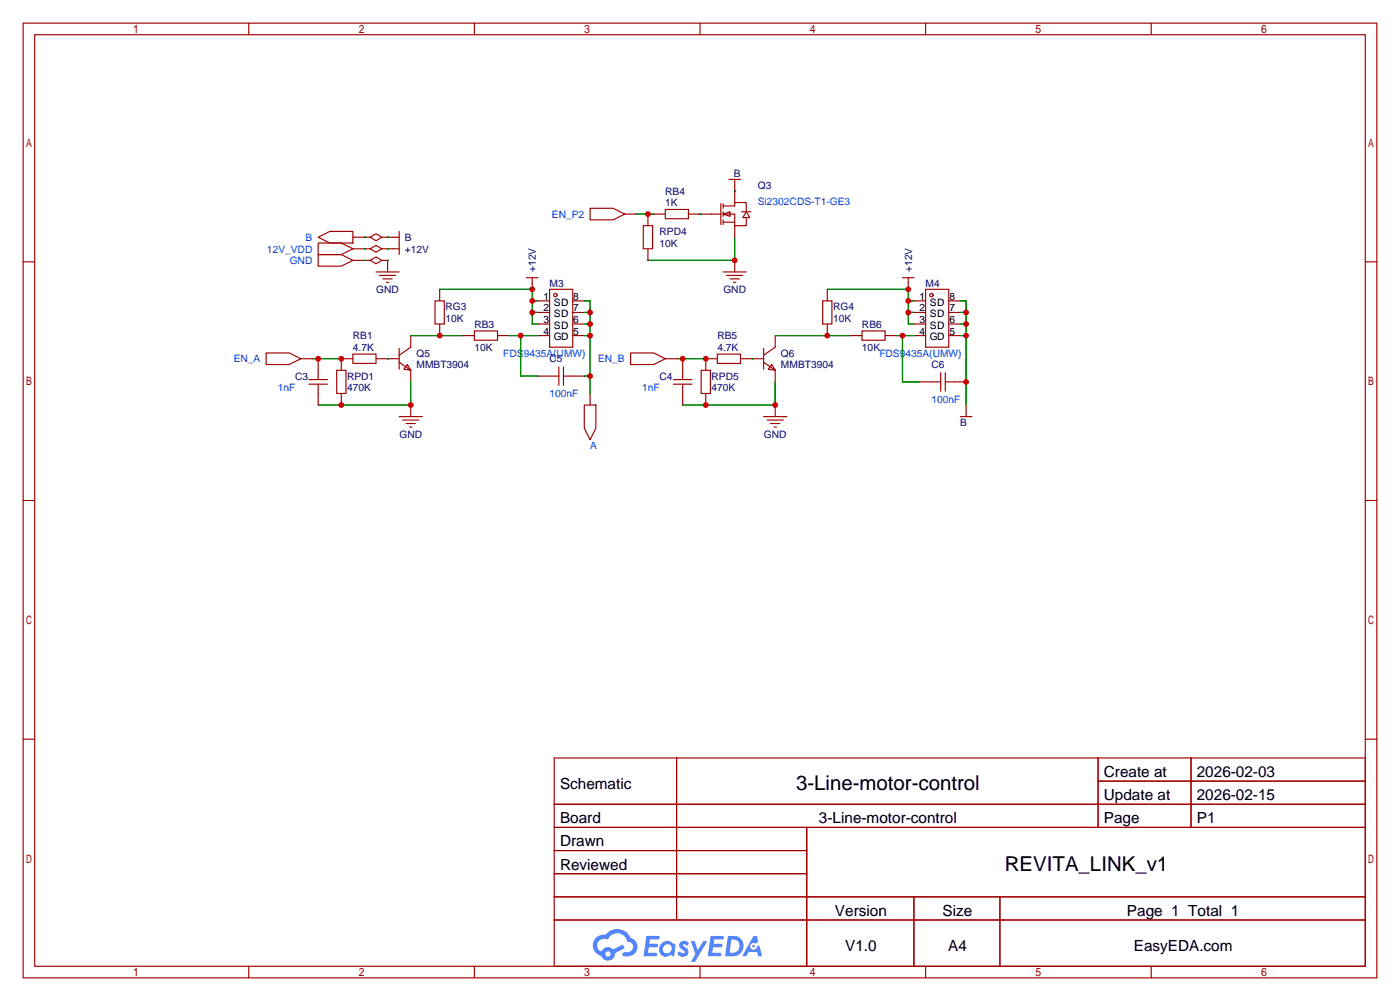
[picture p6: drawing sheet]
<svg xmlns="http://www.w3.org/2000/svg" width="307mm" height="220mm" viewBox="0 0 307 220" stroke-linecap="round" stroke-linejoin="round" font-family="sans-serif">
<g fill="none" stroke="#a10000" stroke-width=".25">
<path d="M5.1 5.1h297.2v209.5h-297.2zM7.6 7.6h292.1v204.5h-292.1zM54.6 5.1v2.5M104.1 5.1v2.5M153.7 5.1v2.5M203.2 5.1v2.5M252.7 5.1v2.5M5.1 57.5h2.5M299.7 57.5h2.6M5.1 109.9h2.5M299.7 109.9h2.6M5.1 162.2h2.5"/>
<path d="M121.7 166.4h178v45.7h-178zM121.7 176.5h178M148.5 166.4v35.5M241.1 166.4v15.2M241.1 171.4h58.6M261.5 166.4v15.2M299.7 162.2h2.6M121.7 181.6h178M121.7 186.7h55.4M121.7 196.8h178M121.7 191.8h55.4M177.1 181.6v30.5"/>
<path d="M200.6 196.8v15.3M219.5 196.8v15.3M54.6 212.1v2.5M104.1 212.1v2.5M121.7 201.9h178M153.7 212.1v2.5M203.2 212.1v2.5M252.7 212.1v2.5"/>
</g>
<g fill="#5487ff">
<path d="M149.4 206.8a1.3 1.3 0 0 1 1.8 .3l-.4 .6a.54 .54 0 0 0-.9-.3l.2 .3a1.28 1.28 0 0 1 .7 2 1.53 1.53 0 0 1-2.1-.3l.5-.6 .8 .4a.31 .31 0 0 0 .3-.2 .31 .31 0 0 0-.3-.4 1.12 1.12 0 0 1-.6-1.8z"/>
<path d="M151.7 206.6h.8l.7 2 1.2-2h.9l-2.7 4.5h-.9l1-1.6z"/>
<path d="M141.9 205.4h2.3a.46 .46 0 0 1 .5 .1 .46 .46 0 0 1 .1 .5l-.4 .2h-1.7l-.2 .9h1.7a.4 .4 0 0 1 .3 .5 .4 .4 0 0 1-.4 .3h-1.7l-.1 1.2h1.3a.46 .46 0 0 1 .5 .1 .46 .46 0 0 1 .1 .5l-.3 .2h-2.6z"/>
<path d="M156 205.4h2.3a.47 .47 0 0 1 .5 .1 .47 .47 0 0 1 .1 .5l-.4 .2h-1.7l-.1 .9h1.6a.4 .4 0 0 1 .3 .5 .4 .4 0 0 1-.4 .3h-1.7l-.1 1.2h1.3a.46 .46 0 0 1 .5 .1 .46 .46 0 0 1 .2 .5l-.4 .2h-2.6z"/>
<path d="M165.4 205.4h.7l.4 1.4-.6 .3a.75 .75 0 0 0-1.2 .3 .75 .75 0 0 0 .5 1.1 .75 .75 0 0 0 1-.7l.5-.3 .6 2.4h-.8l-.3-1h-1.8l-.6 1h-.9z"/>
<path d="M159.8 205.4l-.6 4.5h1.4a2.27 2.27 0 0 0 2.6-2.3 2.27 2.27 0 0 0-2.7-2.2zM160.6 206.2a1.5 1.5 0 0 1 1.8 1.5 1.5 1.5 0 0 1-2 1.4h-.2z"/>
<path d="M145.2 207.1a1.6 1.6 0 0 0-.3 2.2 1.6 1.6 0 0 0 2.3 .2l.8 .4 .3-2.5-.2-.2-.4-.1a1.58 1.58 0 0 0-2.5 0zM145.8 207.6a.98 .98 0 0 1 1.6 .4 .98 .98 0 0 1-1 1.3 .94 .94 0 0 1-.9-.7 .94 .94 0 0 1 .3-1z"/>
<path d="M130.9 205.8a2.37 2.37 0 0 0 1.1 4 1.54 1.54 0 0 0 1.8 1 1.54 1.54 0 0 0 1.2-1.6l2.2-1.1-.5-.7-2.1 1a1.57 1.57 0 0 0-2.6 .5 1.5 1.5 0 0 1-.7-2.1 1.5 1.5 0 0 1 2.2-.5 2.23 2.23 0 0 1 2.2-1.5 2.23 2.23 0 0 1 2 1.9 1.16 1.16 0 0 1 1.3 1.1 1.16 1.16 0 0 1-1.1 1.2h-.7a.47 .47 0 0 0-.6 .4 .47 .47 0 0 0 .5 .5 2.17 2.17 0 0 0 2.5-.9 2.17 2.17 0 0 0-.4-2.7l-.8-.4a3.2 3.2 0 0 0-5.4-.8l-1.1 .1zM132.9 209.4a.6 .6 0 0 1 1.2 0 .6 .6 0 0 1-1.2 0z"/>
<circle cx="165.4" cy="207.7" r=".28"/>
</g>
<g fill="none" stroke="#a10000" stroke-width=".25">
<path d="M160 39.4h2.6M161.3 39.4v5M69.8 53.3h5.1l2.6 1.3-2.6 1.3h-5.1zM69.8 55.9h5.1l2.6 1.2-2.6 1.3h-5.1zM69.8 52.1l2.6-1.3h5.1v2.5h-5.1zM77.5 54.6h3.8M77.5 57.1h3.8M77.5 52.1h3.8M81.3 57.1l1.2-.7 1.3 .7-1.3 .8zM81.3 54.6l1.2-.8 1.3 .8-1.3 .8zM81.3 52.1l1.2-.8 1.3 .8-1.3 .7zM82.5 59.7h5.1"/>
<path d="M83.8 54.6h3.8M83.8 57.1h1.3v2.6M83.8 52.1h3.8M87.6 50.8v5.1M129.5 45.7h5.1l2.6 1.3-2.6 1.3h-5.1zM137.2 47h2.5M141.2 49.5h2.1v5.1h-2.1zM142.2 47v2.5M142.2 54.6v2.5M143.5 47h2.5M146 46h5.1v2h-5.1zM151.1 47h7.1"/>
<path d="M158.2 44.7v4.6M158.7 47l1.6-.5v1zM158.7 45.2h2.6v-.8h2.5v2.1M158.7 47h2.6v2.5h2.5v-1.7M158.7 59.7h5.1M158.7 48.8h2.6M158.7 44.7v1M158.7 46.5v1M158.7 48.3v1M161.3 49.5v2.6M161.3 57.1v2.6M162.8 46.5h2"/>
<path d="M163.8 46.5l.8 1.3h-1.5zM58.4 77.5h5.1l2.5 1.2-2.5 1.3h-5.1zM66 78.7h2.6M69.8 78.7v4.6M77.5 77.7h5v2.1h-5zM77.5 78.7h-2.6v2.6M82.5 78.7h5.1M83.3 60.5h3.6M84.1 61.2h2M84.8 62h.5M87.6 79.5l2.6 1.8M87.6 76.5v4.5"/>
<path d="M90.2 73.7v2.5l-2.6 1.8M95.5 66h2v5.1h-2zM96.5 63.5v2.5M96.5 71.1v2.6M101.6 73.7h2.5M104.1 72.6h5.1v2.1h-5.1zM109.2 73.7h2.6M115.6 61h2.5M116.8 61v2.5M118.1 66h2.5M118.1 68.6h2.5M118.1 71.1h2.5"/>
<path d="M118.1 73.7h2.5M120.6 63.5h5.1v12.7h-5.1zM125.7 66h2.6M125.7 68.6h2.6M125.7 71.1h2.6M125.7 73.7h2.6M138.4 77.5h5.1l2.5 1.2-2.5 1.3h-5.1zM146 78.7h2.6M149.9 78.7v4.6M157.5 77.7h5.1v2.1h-5.1zM157.5 78.7h-2.6v2.6M159.5 60.5h3.6"/>
<path d="M160.3 61.2h2M161 62h.5M162.6 78.7h5M167.6 79.5l2.6 1.8M167.6 76.5v4.5M170.2 73.7v2.5l-2.6 1.8M180.6 66h2v5.1h-2zM181.6 63.5v2.5M181.6 71.1v2.6M186.7 73.7h2.5M189.2 72.6h5.1v2.1h-5.1zM194.3 73.7h2.5"/>
<path d="M198.1 61h2.6M199.4 61v2.5M200.7 66h2.5M200.7 68.6h2.5M200.7 71.1h2.5M200.7 73.7h2.5M203.2 63.5h5.1v12.7h-5.1zM208.3 66h2.5M208.3 68.6h2.5M208.3 71.1h2.5M208.3 73.7h2.5M67.8 83.3h4.1"/>
<path d="M67.8 84.3h4.1M69.8 84.3v4.6M73.9 81.3h2v5.1h-2zM74.9 86.4v2.5M87.6 91.4h5.1M88.4 92.2h3.5M89.2 93h2M89.4 80l.8 1.3-1.6-.3zM89.9 93.7h.5M90.2 81.3v2.5M90.2 88.9v2.5M118.1 82.5h4.6"/>
<path d="M122.7 80.5v4.1M123.7 82.5h4.6M123.7 80.5v4.1M128.3 88.9h2.5v5.1l-1.3 2.5-1.2-2.5zM129.5 86.4v2.5M147.8 83.3h4.1M147.8 84.3h4.1M149.9 84.3v4.6M153.9 81.3h2.1v5.1h-2.1zM154.9 86.4v2.5M167.6 91.4h5.1M168.4 92.2h3.6"/>
<path d="M169.2 93h2M169.4 80l.8 1.3-1.5-.3zM169.9 93.7h.5M170.2 81.3v2.5M170.2 88.9v2.5M201.9 83.8h4.6M206.5 81.8v4.1M207.5 83.8h4.6M207.5 81.8v4.1M210.8 91.4h2.6M212.1 88.9v2.5"/>
<circle cx="121.9" cy="64.8" r=".38"/>
<circle cx="204.5" cy="64.8" r=".38"/>
</g>
<g fill="none" stroke="#008700" stroke-width=".25">
<path d="M80 57.1h.1M80 54.6h.1M80 52.1h.1M85.1 57.1h.1M85.1 54.6h.1M85.1 52.1h.1M139.7 47h3.8M153.7 47h.1M161.3 41.9h.1M161.3 52.1v5h-19.1M68.6 78.7h6.3M85.1 78.7h.1"/>
<path d="M90.2 73.7h11.4M96.5 63.5h20.3v7.6h1.3M111.8 73.7h6.3M114.3 73.7v8.8h3.8M116.8 66h1.3M116.8 68.6h1.3M128.3 66h1.2v20.4M128.3 68.6h1.2M128.3 71.1h1.2M128.3 73.7h1.2M148.6 78.7h6.3M165.1 78.7h.1"/>
<path d="M170.2 73.7h16.5M181.6 63.5h17.8v7.6h1.3M196.8 73.7h3.9M198.1 73.7v10.1h3.8M199.4 66h1.3M199.4 68.6h1.3M210.8 66h1.3v22.9M210.8 68.6h1.3M210.8 71.1h1.3M210.8 73.7h1.3M90.2 83.8v5.1h-20.4M128.3 82.5h1.2"/>
<path d="M170.2 83.8v5.1h-20.3"/>
</g>
<g fill="#c00">
<circle cx="161.3" cy="57.1" r=".63"/>
<circle cx="142.2" cy="47" r=".63"/>
<circle cx="69.9" cy="78.7" r=".63"/>
<circle cx="74.9" cy="78.7" r=".63"/>
<circle cx="74.9" cy="88.9" r=".63"/>
<circle cx="90.2" cy="88.9" r=".63"/>
<circle cx="116.8" cy="63.5" r=".63"/>
<circle cx="116.8" cy="66" r=".63"/>
<circle cx="116.8" cy="68.6" r=".63"/>
<circle cx="96.5" cy="73.7" r=".63"/>
<circle cx="129.5" cy="73.7" r=".63"/>
<circle cx="129.5" cy="71.1" r=".63"/>
<circle cx="129.5" cy="68.6" r=".63"/>
<circle cx="129.5" cy="82.5" r=".63"/>
<circle cx="154.9" cy="78.7" r=".63"/>
<circle cx="149.9" cy="78.7" r=".63"/>
<circle cx="170.2" cy="88.9" r=".63"/>
<circle cx="154.9" cy="88.9" r=".63"/>
<circle cx="199.4" cy="63.5" r=".63"/>
<circle cx="199.4" cy="66" r=".63"/>
<circle cx="199.4" cy="68.6" r=".63"/>
<circle cx="181.6" cy="73.7" r=".63"/>
<circle cx="212.1" cy="73.7" r=".63"/>
<circle cx="212.1" cy="71.1" r=".63"/>
<circle cx="212.1" cy="68.6" r=".63"/>
<circle cx="212.1" cy="83.8" r=".63"/>
<circle cx="114.3" cy="73.7" r=".63"/>
<circle cx="198.1" cy="73.7" r=".63"/>
</g>
<g font-size="4.5">
<text x="174.7" y="173.4">3-Line-motor-control</text>
<text x="220.6" y="191.2">REVITA_LINK_v1</text>
</g>
<g font-size="3.4">
<text x="122.9" y="173.1">Schematic</text>
<text x="242.3" y="170.6">Create at</text>
<text x="262.7" y="170.6">2026-02-03</text>
<text x="242.3" y="175.6">Update at</text>
<text x="262.7" y="175.6">2026-02-15</text>
<text x="122.9" y="180.7">Board</text>
<text x="122.9" y="185.8">Drawn</text>
<text x="179.8" y="180.7">3-Line-motor-control</text>
<text x="242.3" y="180.7">Page</text>
<text x="262.7" y="180.7">P1</text>
<text x="122.9" y="190.9">Reviewed</text>
<text x="183.3" y="201">Version</text>
<text x="206.9" y="201">Size</text>
<text x="247.4" y="201">Page 1 Total 1</text>
<text x="185.5" y="208.7">V1.0</text>
<text x="208.1" y="208.7">A4</text>
<text x="248.9" y="208.7">EasyEDA.com</text>
</g>
<g font-size="2.2" fill="#000080">
<text x="161.1" y="38.9">B</text>
<text x="166.4" y="41.5">Q3</text>
<text x="146" y="42.7">RB4</text>
<text x="146" y="45.3">1K</text>
<text x="88.9" y="52.9">B</text>
<text x="144.8" y="51.6">RPD4</text>
<text x="88.9" y="55.4">+12V</text>
<text x="117.7" y="59.7" transform="rotate(-90 117.7 59.7)">+12V</text>
<text x="144.8" y="54.2">10K</text>
<text x="200.2" y="59.7" transform="rotate(-90 200.2 59.7)">+12V</text>
<text x="82.6" y="64.3">GND</text>
<text x="120.6" y="63.1">M3</text>
<text x="158.8" y="64.3">GND</text>
<text x="203.2" y="63.1">M4</text>
<text x="97.8" y="68.1">RG3</text>
<text x="97.8" y="70.7">10K</text>
<text x="104.1" y="71.9">RB3</text>
<text x="182.9" y="68.1">RG4</text>
<text x="182.9" y="70.7">10K</text>
<text x="189.2" y="71.9">RB6</text>
<text x="77.5" y="74.5">RB1</text>
<text x="77.5" y="77">4.7K</text>
<text x="104.1" y="77">10K</text>
<text x="157.5" y="74.5">RB5</text>
<text x="157.5" y="77">4.7K</text>
<text x="189.2" y="77">10K</text>
<text x="64.8" y="83.4">C3</text>
<text x="76.2" y="83.4">RPD1</text>
<text x="91.4" y="78.3">Q5</text>
<text x="91.4" y="80.8">MMBT3904</text>
<text x="120.6" y="79.6">C5</text>
<text x="144.8" y="83.4">C4</text>
<text x="156.2" y="83.4">RPD5</text>
<text x="171.4" y="78.3">Q6</text>
<text x="171.4" y="80.8">MMBT3904</text>
<text x="204.5" y="80.8">C6</text>
<text x="76.2" y="85.9">470K</text>
<text x="156.2" y="85.9">470K</text>
<text x="210.8" y="93.5">B</text>
<text x="87.7" y="96.1">GND</text>
<text x="167.7" y="96.1">GND</text>
</g>
<g font-size="2.2" fill="#00f">
<text x="121.2" y="47.8">EN_P2</text>
<text x="166.4" y="45">Si2302CDS-T1-GE3</text>
<text x="67.1" y="52.9">B</text>
<text x="58.6" y="55.4">12V_VDD</text>
<text x="63.6" y="58">GND</text>
<text x="51.3" y="79.6">EN_A</text>
<text x="110.5" y="78.3">FDS9435A(UMW)</text>
<text x="131.3" y="79.6">EN_B</text>
<text x="193" y="78.3">FDS9435A(UMW)</text>
<text x="61" y="85.9">1nF</text>
<text x="120.6" y="87.2">100nF</text>
<text x="141" y="85.9">1nF</text>
<text x="204.5" y="88.5">100nF</text>
<text x="129.5" y="98.6">A</text>
</g>
<g font-size="2.2">
<text x="119.3" y="65.8">1</text>
<text x="125.9" y="65.8">8</text>
<text x="201.8" y="65.8">1</text>
<text x="208.4" y="65.8">8</text>
<text x="119.3" y="68.4">2</text>
<text x="119.3" y="70.9">3</text>
<text x="121.6" y="67.1">SD</text>
<text x="121.6" y="69.6">SD</text>
<text x="125.9" y="70.9">6</text>
<text x="125.9" y="68.4">7</text>
<text x="201.8" y="68.4">2</text>
<text x="201.8" y="70.9">3</text>
<text x="204.1" y="67.1">SD</text>
<text x="204.1" y="69.6">SD</text>
<text x="208.4" y="70.9">6</text>
<text x="208.4" y="68.4">7</text>
<text x="119.3" y="73.4">4</text>
<text x="121.6" y="72.2">SD</text>
<text x="121.6" y="74.7">GD</text>
<text x="125.9" y="73.4">5</text>
<text x="201.8" y="73.4">4</text>
<text x="204.1" y="72.2">SD</text>
<text x="204.1" y="74.7">GD</text>
<text x="208.4" y="73.4">5</text>
</g>
</svg>
